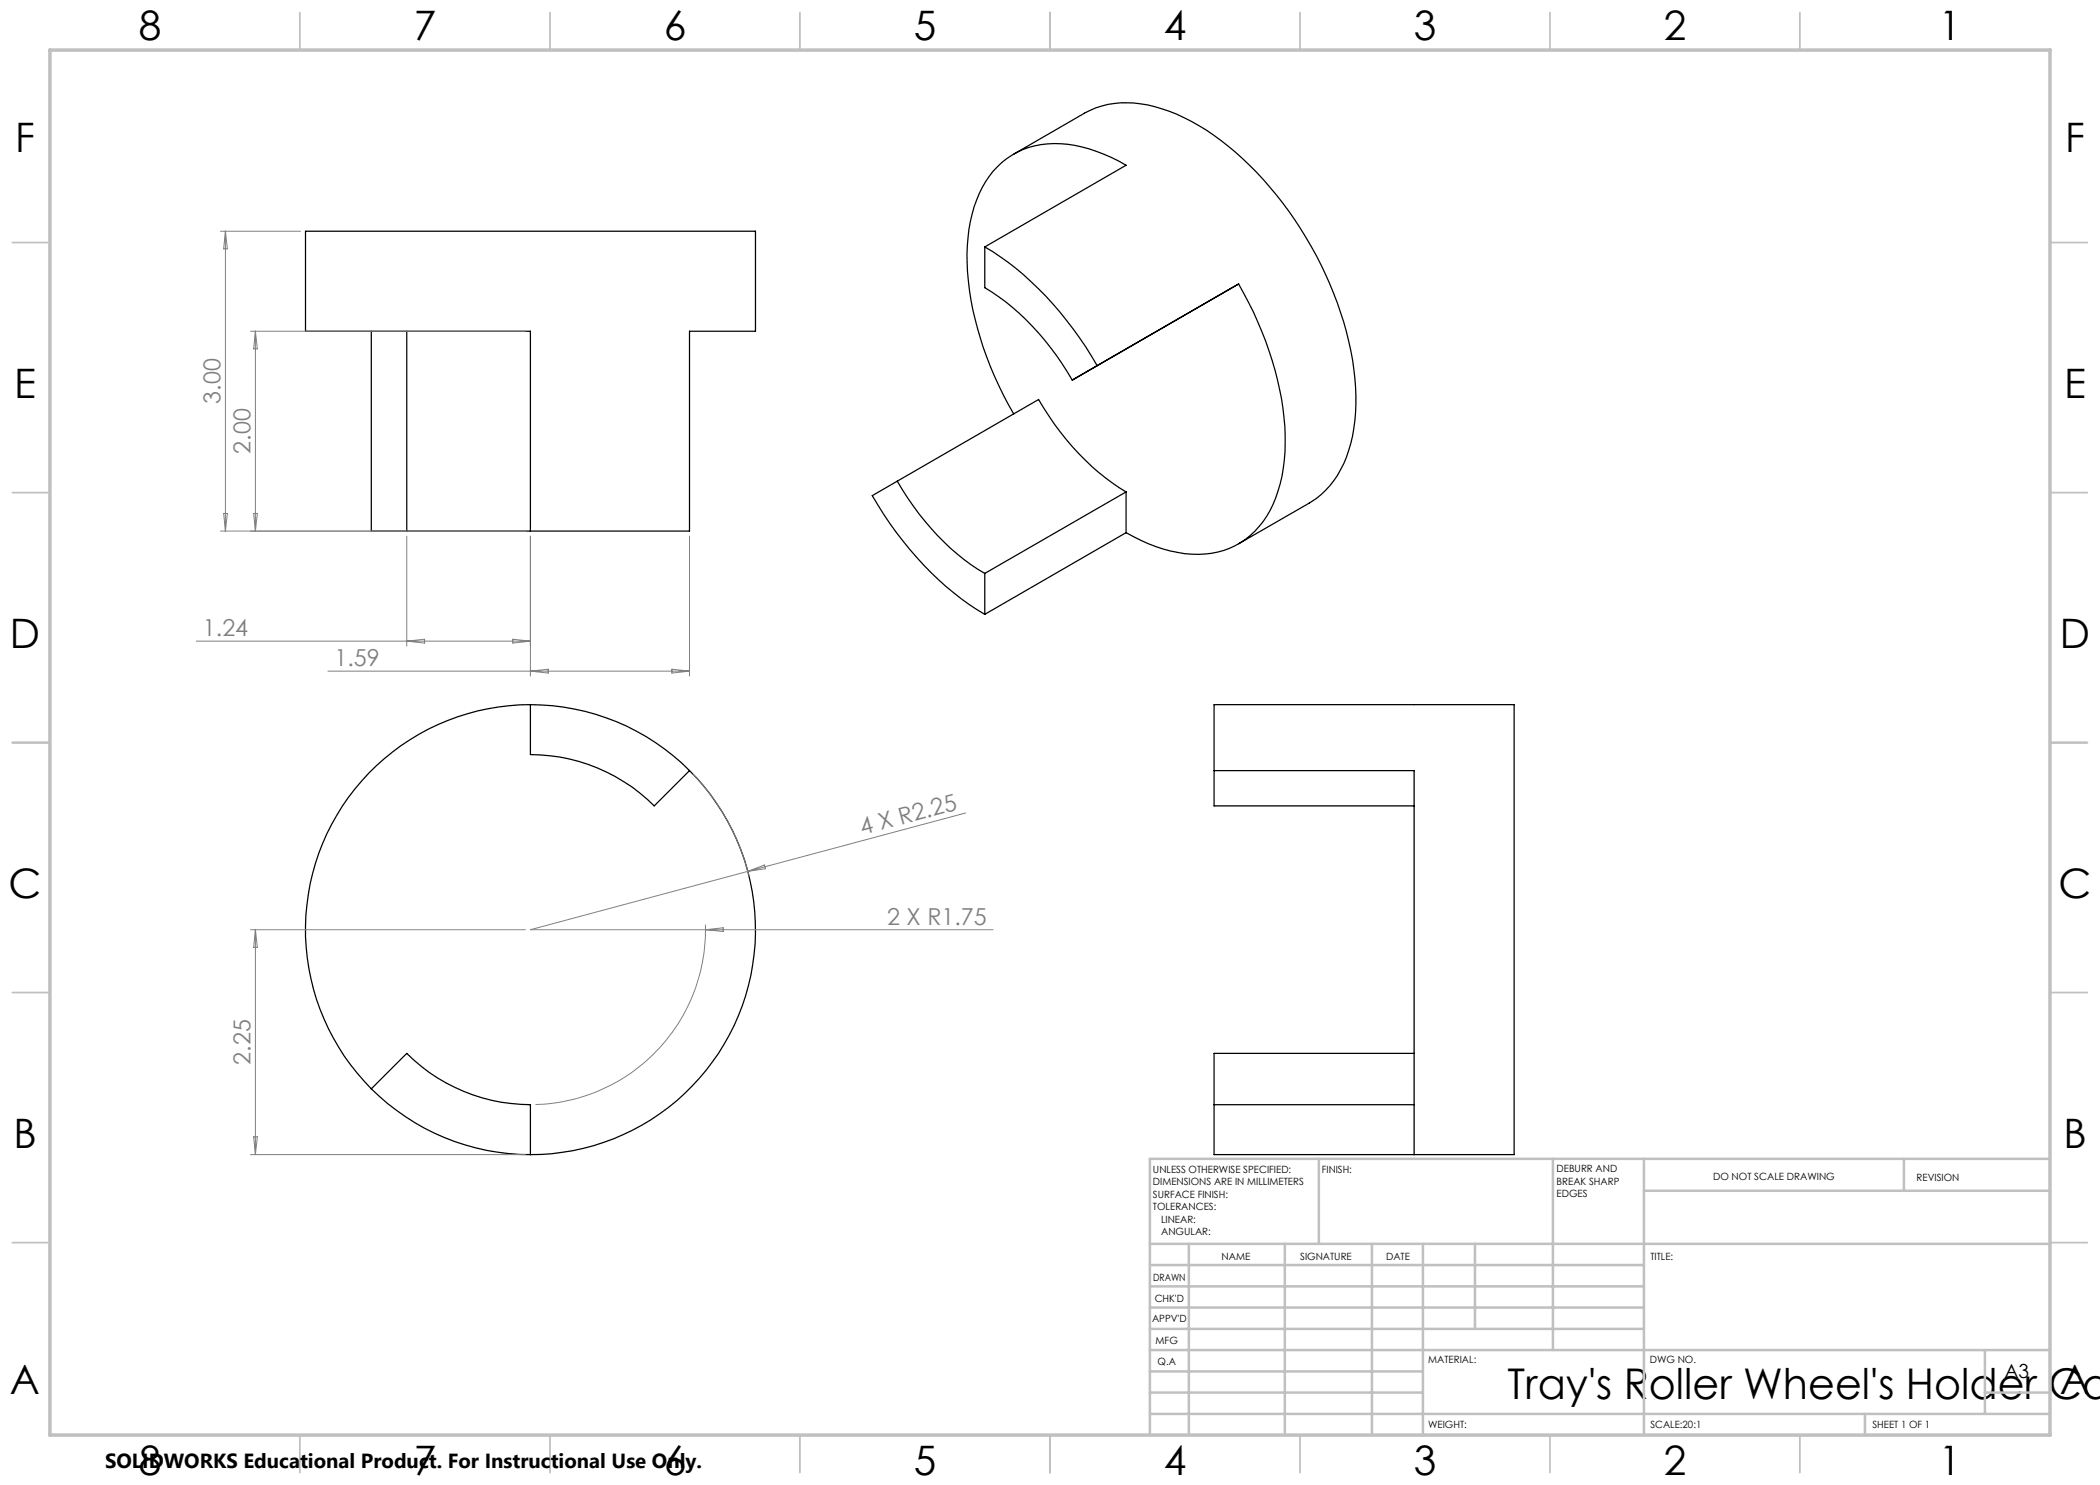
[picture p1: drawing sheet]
<svg xmlns="http://www.w3.org/2000/svg" width="420mm" height="297mm" viewBox="0 0 420 297" stroke-linecap="round" stroke-linejoin="round" font-family="sans-serif">
<g fill="none" stroke="#000" stroke-width=".25">
<path d="M202.7 30.8l14.2-8.2a18.4 18.4 0 0 1 14.1-1.3 43.8 43.8 0 0 1 18.9 11.8 73.3 73.3 0 0 1 20.9 40.7 35.3 35.3 0 0 1-2.1 18.9 17.4 17.4 0 0 1-6.8 7.9l-14.2 8.2M61.1 46.2h90v20h-13.2v40h-31.8v-40h-45zM197 49.4a64.6 64.6 0 0 1 22.4 23.7M197 49.4l28.2-16.3a26.5 26.5 0 0 0-17-4.2 16.2 16.2 0 0 0-12.9 11.2 37.8 37.8 0 0 0-1.1 19.8 70.8 70.8 0 0 0 8.5 22.9M197 49.4v8.1a51.2 51.2 0 0 1 17.5 18.5M247.7 56.8a66.4 66.4 0 0 1 9.3 30.2 28.2 28.2 0 0 1-4.4 17.3 16.1 16.1 0 0 1-15.7 6.4 31.8 31.8 0 0 1-11.7-4.2M247.7 56.8l-28.3 16.3M247.7 56.8l-33.2 19.2M74.3 66.2v40h7.1M81.4 66.2v40M219.4 73.1l-4.9 2.9M179.5 96.2a49.9 49.9 0 0 0 17.5 18.5"/>
<path d="M225.2 98.4a51.2 51.2 0 0 1-17.5-18.5l-33.3 19.2a65 65 0 0 0 22.6 23.8M225.2 98.4v8.1M225.2 98.4l-28.2 16.3M81.4 106.2h24.7M197 114.7v8.2M225.2 106.5l-28.2 16.4M106.1 140.9v10a35.1 35.1 0 0 1 24.7 10.3l7.1-7.1M106.1 140.9a44.8 44.8 0 0 1 31.8 13.2M106.1 140.9a45 45 0 0 0-41.6 27.8 45 45 0 0 0 9.8 49.1M137.9 154.1a45 45 0 0 1 9.8 49.1 45 45 0 0 1-41.6 27.7M242.8 154.1h40v76.8M242.8 154.1v-13.2h60v90h-60v-10"/>
<path d="M242.8 154.1v7.1h40M74.3 217.8l7.1-7.1a35.1 35.1 0 0 0 24.7 10.2v10M74.3 217.8a45.1 45.1 0 0 0 31.8 13.1M282.8 210.7h-40v10.2M242.8 220.9h40"/>
</g>
<g fill="none" stroke="#808080" stroke-width=".2">
<path d="M44.1 46.2h16M45.1 46.2v60M45.1 46.2l.4 3.6h-.8zM50.1 66.2h55M51.1 66.2v40M51.1 66.2l.4 3.6h-.8zM44.1 106.2h61M44.7 102.7h.8l-.4 3.5zM50.7 102.7h.8l-.4 3.5zM81.4 107.2v22M106.1 107.2v28M137.9 107.2v28"/>
<path d="M39.3 128.2h66.8M65.6 134.2h72.3M81.4 128.2l3.5-.4v.8zM102.6 127.8l3.5 .4-3.5 .4zM106.1 134.2l3.5-.4v.8zM134.4 133.8l3.5 .4-3.5 .4zM138.6 154.8a44.8 44.8 0 0 1 11.2 20.5M149.6 174.3l-43.5 11.6h92.5M149.6 174.3l3.3-1.3 .2 .7zM193.1 162.6l-43.5 11.7M50.1 185.9h55M51.1 185.9v45"/>
<path d="M51.1 185.9l.4 3.6h-.8zM141.1 184.9a35 35 0 0 1-34 36M141.1 185.9l3.5-.3v.7zM50.1 230.9h55M50.7 227.4h.8l-.4 3.5z"/>
</g>
<g fill="none" stroke="#c0c0c0" stroke-width=".35">
<path d="M60 2.5v7.5M110 2.5v7.5M160 2.5v7.5M210 2.5v7.5M260 2.5v7.5M310 2.5v7.5M360 2.5v7.5M2.5 48.5h7.5M410 48.5h7.5M2.5 98.5h7.5M410 98.5h7.5M2.5 148.5h7.5"/>
<path d="M410 148.5h7.5M2.5 198.5h7.5M410 198.5h7.5M2.5 248.5h7.5M410 248.5h7.5M60 287v7.5M110 287v7.5M160 287v7.5M210 287v7.5M260 287v7.5M310 287v7.5M360 287v7.5"/>
</g>
<g fill="none" stroke="#c0c0c0" stroke-width=".5">
<path d="M263.8 231.8v17M310.6 231.8v38.2M328.8 231.8v55.2M328.8 238.2h81.2M380.8 231.8v6.4M410 231.8h-180v55.2M230 248.8h180M230 257.3h98.8M230 253h98.8M237.8 248.8v38.2M257 248.8v38.2M274.4 248.8v38.2"/>
<path d="M284.6 248.8v38.2M295 248.8v17M230 265.8h98.8M230 261.5h98.8M230 278.5h54.6M230 274.3h54.6M230 270h180M397 278.5h13M397 270v12.8M230 282.8h180M373 282.8v4.2"/>
</g>
<path d="M10 10h400v277h-400z" fill="none" stroke="#c0c0c0" stroke-width=".7"/>
<text font-size="8.5" x="301.5" y="279.7">Tray's Roller Wheel's Holder Ca</text>
<g font-size="8.1">
<text x="27.7" y="8">8</text>
<text x="82.7" y="8">7</text>
<text x="132.7" y="8">6</text>
<text x="182.7" y="8">5</text>
<text x="232.7" y="8">4</text>
<text x="282.7" y="8">3</text>
<text x="332.7" y="8">2</text>
<text x="387.7" y="8">1</text>
<text x="3" y="30.4">F</text>
<text x="413" y="30.4">F</text>
<text x="2.8" y="79.6">E</text>
<text x="412.8" y="79.6">E</text>
<text x="2" y="129.6">D</text>
<text x="412" y="129.6">D</text>
<text x="1.7" y="179.6">C</text>
<text x="411.7" y="179.6">C</text>
<text x="2.7" y="229.6">B</text>
<text x="412.7" y="229.6">B</text>
<text x="2" y="278.9">A</text>
<text x="412" y="278.9">A</text>
<text x="27.7" y="295">8</text>
<text x="82.7" y="295">7</text>
<text x="132.7" y="295">6</text>
<text x="182.7" y="295">5</text>
<text x="232.7" y="295">4</text>
<text x="282.7" y="295">3</text>
<text x="332.7" y="295">2</text>
<text x="387.7" y="295">1</text>
</g>
<g font-size="4.7" fill="#808080">
<text x="44.1" y="80.7" transform="rotate(-90 44.1 80.7)">3.00</text>
<text x="50.1" y="90.7" transform="rotate(-90 50.1 90.7)">2.00</text>
<text x="40.6" y="127.2">1.24</text>
<text x="66.9" y="133.2">1.59</text>
<text x="172.4" y="167.1" transform="rotate(-15 172.4 167.1)">4 X R2.25</text>
<text x="177.5" y="184.9">2 X R1.75</text>
<text x="50.1" y="212.9" transform="rotate(-90 50.1 212.9)">2.25</text>
</g>
<text font-size="4.1" x="21" y="293.7">SOLIDWORKS Educational Product. For Instructional Use Only.</text>
<text font-size="3.9" x="400.9" y="275.5">A3</text>
<g font-size="2">
<text x="230.6" y="234.6">UNLESS OTHERWISE SPECIFIED:</text>
<text x="230.6" y="237.1">DIMENSIONS ARE IN MILLIMETERS</text>
<text x="230.6" y="239.6">SURFACE FINISH:</text>
<text x="264.4" y="234.6">FINISH:</text>
<text x="311.3" y="234.5">DEBURR AND</text>
<text x="311.3" y="237">BREAK SHARP</text>
<text x="311.3" y="239.5">EDGES</text>
<text x="342.6" y="236">DO NOT SCALE DRAWING</text>
<text x="383.3" y="236.2">REVISION</text>
<text x="230.6" y="242.1">TOLERANCES:</text>
<text x="232.2" y="244.6">LINEAR:</text>
<text x="232.2" y="247.1">ANGULAR:</text>
<text x="244.3" y="252">NAME</text>
<text x="260" y="251.9">SIGNATURE</text>
<text x="277.2" y="251.9">DATE</text>
<text x="330.1" y="251.9">TITLE:</text>
<text x="230.6" y="256.1">DRAWN</text>
<text x="230.9" y="260.3">CHK'D</text>
<text x="230.4" y="264.4">APPV'D</text>
<text x="231.1" y="268.8">MFG</text>
<text x="231.5" y="273">Q.A</text>
<text x="285.6" y="272.5">MATERIAL:</text>
<text x="330" y="272.5">DWG NO.</text>
<text x="285.6" y="285.5">WEIGHT:</text>
<text x="330.1" y="285.6">SCALE:20:1</text>
<text x="374.5" y="285.6">SHEET 1 OF 1</text>
</g>
</svg>
